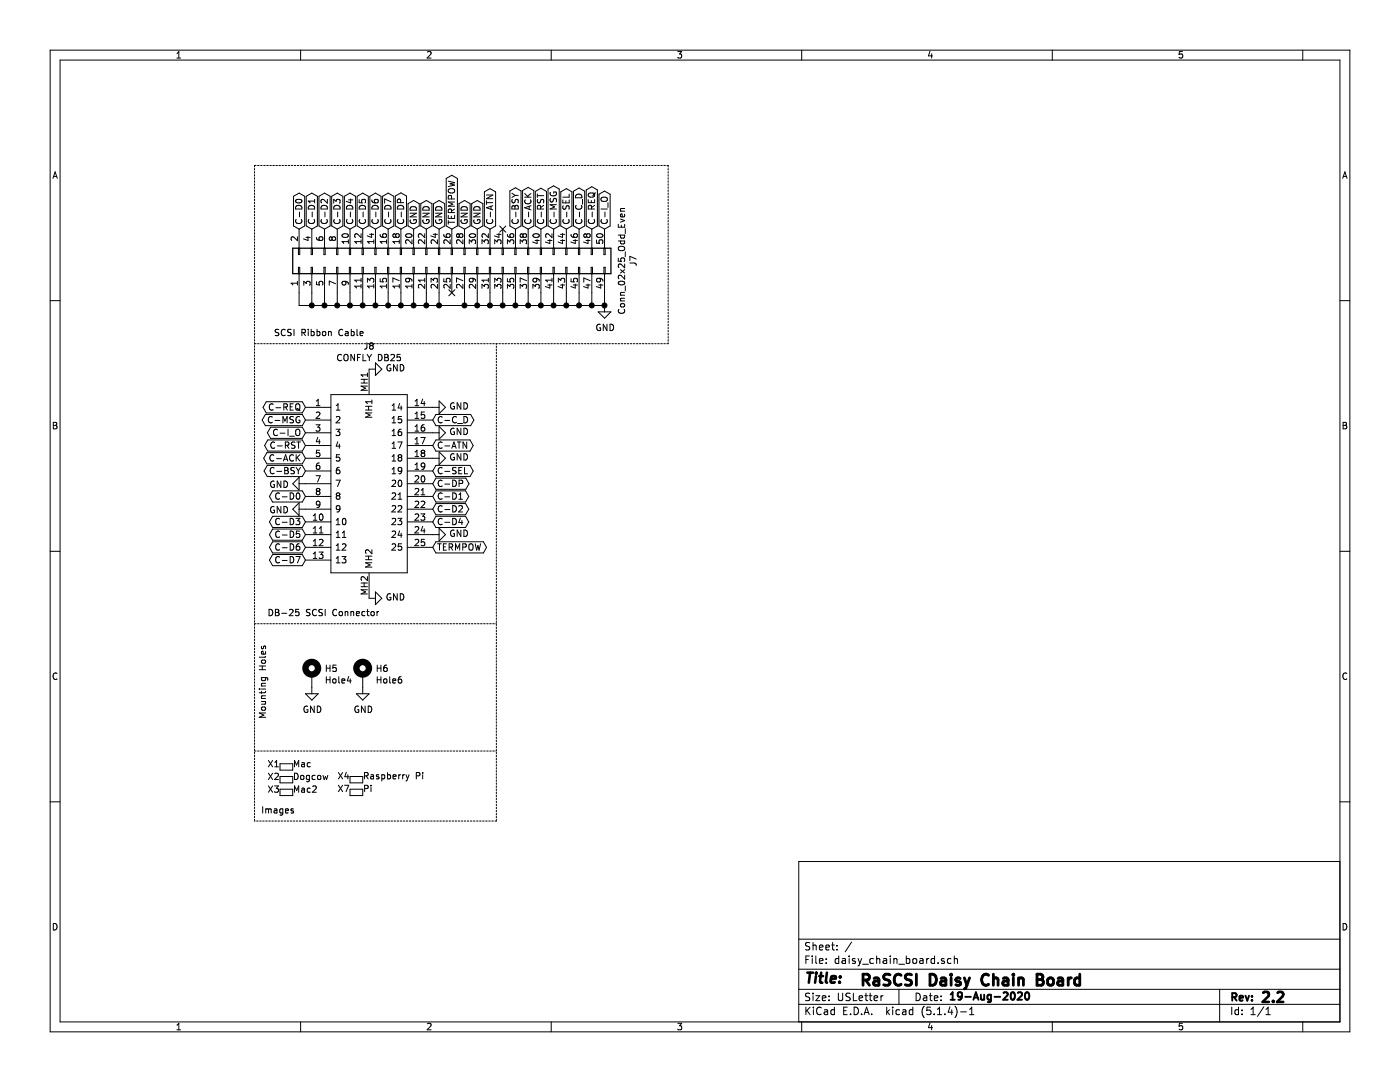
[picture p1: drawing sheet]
EESchema Schematic File Version 4
EELAYER 30 0
EELAYER END
$Descr USLetter 11000 8500
encoding utf-8
Sheet 1 1
Title ""
Date ""
Rev ""
Comp ""
Comment1 ""
Comment2 ""
Comment3 ""
Comment4 ""
$EndDescr
$Comp
L Connector_Generic:Conn_02x25_Odd_Even J7
U 1 1
P 3550 2100
F 0 "J7" H 3600 675 50  0000 C CNN
F 1 "Conn_02x25_Odd_Even" H 3600 766 50  0000 C CNN
F 2 "Connector_PinSocket_2.54mm:PinSocket_2x25_P2.54mm_Vertical" H 3550 2100 50  0001 C CNN
F 3 "~" H 3550 2100 50  0001 C CNN
F 4 "C40024" H 3550 2100 50  0001 C CNN "LCSC"
	1    3550 2100
	0    -1   -1   0   
$EndComp
Wire Wire Line
	2350 2400 2350 2300
Wire Wire Line
	2350 2400 2450 2400
Wire Wire Line
	2450 2400 2450 2300
Wire Wire Line
	2450 2400 2550 2400
Wire Wire Line
	2550 2400 2550 2300
Connection ~ 2450 2400
Wire Wire Line
	2550 2400 2650 2400
Wire Wire Line
	2650 2400 2650 2300
Connection ~ 2550 2400
Wire Wire Line
	2650 2400 2750 2400
Wire Wire Line
	2750 2400 2750 2300
Connection ~ 2650 2400
Wire Wire Line
	2750 2400 2850 2400
Wire Wire Line
	2850 2400 2850 2300
Connection ~ 2750 2400
Wire Wire Line
	2850 2400 2950 2400
Wire Wire Line
	2950 2400 2950 2300
Connection ~ 2850 2400
Wire Wire Line
	2950 2400 3050 2400
Wire Wire Line
	3050 2400 3050 2300
Connection ~ 2950 2400
Wire Wire Line
	3050 2400 3150 2400
Wire Wire Line
	3150 2400 3150 2300
Connection ~ 3050 2400
Wire Wire Line
	3150 2400 3250 2400
Wire Wire Line
	3250 2400 3250 2300
Connection ~ 3150 2400
Wire Wire Line
	3250 2400 3350 2400
Wire Wire Line
	3350 2400 3350 2300
Connection ~ 3250 2400
Wire Wire Line
	3350 2400 3450 2400
Wire Wire Line
	3450 2400 3450 2300
Connection ~ 3350 2400
Wire Wire Line
	3450 2400 3650 2400
Wire Wire Line
	3650 2400 3650 2300
Connection ~ 3450 2400
Wire Wire Line
	3650 2400 3750 2400
Wire Wire Line
	3750 2400 3750 2300
Connection ~ 3650 2400
Wire Wire Line
	3750 2400 3850 2400
Wire Wire Line
	3850 2400 3850 2300
Connection ~ 3750 2400
Wire Wire Line
	3850 2400 3950 2400
Wire Wire Line
	3950 2400 3950 2300
Connection ~ 3850 2400
Wire Wire Line
	3950 2400 4050 2400
Wire Wire Line
	4050 2400 4050 2300
Connection ~ 3950 2400
Wire Wire Line
	4050 2400 4150 2400
Wire Wire Line
	4150 2400 4150 2300
Connection ~ 4050 2400
Wire Wire Line
	4150 2400 4250 2400
Wire Wire Line
	4250 2400 4250 2300
Connection ~ 4150 2400
Wire Wire Line
	4250 2400 4350 2400
Wire Wire Line
	4350 2400 4350 2300
Connection ~ 4250 2400
Wire Wire Line
	4350 2400 4450 2400
Wire Wire Line
	4450 2400 4450 2300
Connection ~ 4350 2400
Wire Wire Line
	4450 2400 4550 2400
Wire Wire Line
	4550 2400 4550 2300
Connection ~ 4450 2400
Wire Wire Line
	4550 2400 4650 2400
Wire Wire Line
	4650 2400 4650 2300
Connection ~ 4550 2400
Wire Wire Line
	4650 2400 4750 2400
Wire Wire Line
	4750 2400 4750 2300
Connection ~ 4650 2400
Text GLabel 2350 1800 1    50   BiDi ~ 0
C-D0
Text GLabel 2450 1800 1    50   BiDi ~ 0
C-D1
Text GLabel 2550 1800 1    50   BiDi ~ 0
C-D2
Text GLabel 2650 1800 1    50   BiDi ~ 0
C-D3
Text GLabel 2750 1800 1    50   BiDi ~ 0
C-D4
Text GLabel 2850 1800 1    50   BiDi ~ 0
C-D5
Text GLabel 2950 1800 1    50   BiDi ~ 0
C-D6
Text GLabel 3050 1800 1    50   BiDi ~ 0
C-D7
Text GLabel 3150 1800 1    50   BiDi ~ 0
C-DP
Text GLabel 3250 1800 1    50   BiDi ~ 0
GND
Text GLabel 3350 1800 1    50   BiDi ~ 0
GND
Text GLabel 3450 1800 1    50   BiDi ~ 0
GND
Text GLabel 3650 1800 1    50   BiDi ~ 0
GND
Text GLabel 3750 1800 1    50   BiDi ~ 0
GND
Text GLabel 3850 1800 1    50   BiDi ~ 0
C-ATN
Text GLabel 4050 1800 1    50   BiDi ~ 0
C-BSY
Text GLabel 4150 1800 1    50   BiDi ~ 0
C-ACK
Text GLabel 4250 1800 1    50   BiDi ~ 0
C-RST
Text GLabel 4350 1800 1    50   BiDi ~ 0
C-MSG
Text GLabel 4450 1800 1    50   BiDi ~ 0
C-SEL
Text GLabel 4550 1800 1    50   BiDi ~ 0
C-C_D
Text GLabel 4650 1800 1    50   BiDi ~ 0
C-REQ
Text GLabel 4750 1800 1    50   BiDi ~ 0
C-I_O
NoConn ~ 3550 2300
NoConn ~ 3950 1800
Wire Notes Line
	2000 4900 3900 4900
Wire Notes Line
	3900 6450 3900 2700
Text Notes 2100 4850 0    50   ~ 0
DB-25 SCSI Connector
Text Notes 2150 2650 0    50   ~ 0
SCSI Ribbon Cable
Wire Notes Line
	2000 1300 5250 1300
$Comp
L power:GND #PWR015
U 1 1
P 4750 2400
F 0 "#PWR015" H 4750 2150 50  0001 C CNN
F 1 "GND" H 4755 2227 50  0000 C CNN
F 2 "" H 4750 2400 50  0001 C CNN
F 3 "" H 4750 2400 50  0001 C CNN
	1    4750 2400
	1    0    0    -1  
$EndComp
Connection ~ 4750 2400
Text GLabel 2400 3900 0    50   BiDi ~ 0
C-D0
Text GLabel 3400 3900 2    50   BiDi ~ 0
C-D1
Text GLabel 3400 4000 2    50   BiDi ~ 0
C-D2
Text GLabel 2400 4100 0    50   BiDi ~ 0
C-D3
Text GLabel 3400 4100 2    50   BiDi ~ 0
C-D4
Text GLabel 2400 4200 0    50   BiDi ~ 0
C-D5
Text GLabel 2400 4300 0    50   BiDi ~ 0
C-D6
Text GLabel 2400 4400 0    50   BiDi ~ 0
C-D7
Text GLabel 3400 3800 2    50   BiDi ~ 0
C-DP
Text GLabel 3400 3500 2    50   BiDi ~ 0
C-ATN
Text GLabel 2400 3700 0    50   BiDi ~ 0
C-BSY
Text GLabel 2400 3600 0    50   BiDi ~ 0
C-ACK
Text GLabel 2400 3500 0    50   BiDi ~ 0
C-RST
Text GLabel 2400 3300 0    50   BiDi ~ 0
C-MSG
Text GLabel 3400 3700 2    50   BiDi ~ 0
C-SEL
Text GLabel 3400 3300 2    50   BiDi ~ 0
C-C_D
Text GLabel 2400 3200 0    50   BiDi ~ 0
C-REQ
Text GLabel 2400 3400 0    50   BiDi ~ 0
C-I_O
Text GLabel 3400 4300 2    50   BiDi ~ 0
TERMPOW
$Comp
L power:GND #PWR039
U 1 1
P 2900 4700
F 0 "#PWR039" H 2900 4450 50  0001 C CNN
F 1 "GND" V 2905 4572 50  0000 R CNN
F 2 "" H 2900 4700 50  0001 C CNN
F 3 "" H 2900 4700 50  0001 C CNN
	1    2900 4700
	0    -1   -1   0   
$EndComp
$Comp
L power:GND #PWR042
U 1 1
P 3400 3200
F 0 "#PWR042" H 3400 2950 50  0001 C CNN
F 1 "GND" V 3405 3072 50  0000 R CNN
F 2 "" H 3400 3200 50  0001 C CNN
F 3 "" H 3400 3200 50  0001 C CNN
	1    3400 3200
	0    -1   -1   0   
$EndComp
$Comp
L power:GND #PWR043
U 1 1
P 3400 3400
F 0 "#PWR043" H 3400 3150 50  0001 C CNN
F 1 "GND" V 3405 3272 50  0000 R CNN
F 2 "" H 3400 3400 50  0001 C CNN
F 3 "" H 3400 3400 50  0001 C CNN
	1    3400 3400
	0    -1   -1   0   
$EndComp
$Comp
L power:GND #PWR044
U 1 1
P 3400 3600
F 0 "#PWR044" H 3400 3350 50  0001 C CNN
F 1 "GND" V 3405 3472 50  0000 R CNN
F 2 "" H 3400 3600 50  0001 C CNN
F 3 "" H 3400 3600 50  0001 C CNN
	1    3400 3600
	0    -1   -1   0   
$EndComp
$Comp
L power:GND #PWR035
U 1 1
P 2400 3800
F 0 "#PWR035" H 2400 3550 50  0001 C CNN
F 1 "GND" V 2405 3672 50  0000 R CNN
F 2 "" H 2400 3800 50  0001 C CNN
F 3 "" H 2400 3800 50  0001 C CNN
	1    2400 3800
	0    1    1    0   
$EndComp
$Comp
L power:GND #PWR036
U 1 1
P 2400 4000
F 0 "#PWR036" H 2400 3750 50  0001 C CNN
F 1 "GND" V 2405 3872 50  0000 R CNN
F 2 "" H 2400 4000 50  0001 C CNN
F 3 "" H 2400 4000 50  0001 C CNN
	1    2400 4000
	0    1    1    0   
$EndComp
$Comp
L power:GND #PWR045
U 1 1
P 3400 4200
F 0 "#PWR045" H 3400 3950 50  0001 C CNN
F 1 "GND" V 3405 4072 50  0000 R CNN
F 2 "" H 3400 4200 50  0001 C CNN
F 3 "" H 3400 4200 50  0001 C CNN
	1    3400 4200
	0    -1   -1   0   
$EndComp
$Comp
L power:GND #PWR038
U 1 1
P 2900 2900
F 0 "#PWR038" H 2900 2650 50  0001 C CNN
F 1 "GND" V 2905 2772 50  0000 R CNN
F 2 "" H 2900 2900 50  0001 C CNN
F 3 "" H 2900 2900 50  0001 C CNN
	1    2900 2900
	0    -1   -1   0   
$EndComp
$Comp
L Mechanical:MountingHole_Pad H5
U 1 1
P 2450 5300
F 0 "H5" H 2550 5349 50  0000 L CNN
F 1 "Hole4" H 2550 5258 50  0000 L CNN
F 2 "MountingHole:MountingHole_2.7mm_M2.5_Pad_Via" H 2450 5300 50  0001 C CNN
F 3 "~" H 2450 5300 50  0001 C CNN
	1    2450 5300
	1    0    0    -1  
$EndComp
$Comp
L Mechanical:MountingHole_Pad H6
U 1 1
P 2850 5300
F 0 "H6" H 2950 5349 50  0000 L CNN
F 1 "Hole6" H 2950 5258 50  0000 L CNN
F 2 "MountingHole:MountingHole_2.7mm_M2.5_Pad_Via" H 2850 5300 50  0001 C CNN
F 3 "~" H 2850 5300 50  0001 C CNN
	1    2850 5300
	1    0    0    -1  
$EndComp
$Comp
L SamacSys_Parts:Logo X1
U 1 1
P 2250 6100
F 0 "X1" H 2100 6200 50  0000 L CNN
F 1 "Mac" H 2300 6200 50  0000 L CNN
F 2 "SamacSys_Parts:mac_happy_small" H 2250 6100 50  0001 C CNN
F 3 "" H 2250 6100 50  0001 C CNN
	1    2250 6100
	1    0    0    -1  
$EndComp
$Comp
L SamacSys_Parts:Logo X2
U 1 1
P 2250 6200
F 0 "X2" H 2100 6300 50  0000 L CNN
F 1 "Dogcow" H 2300 6300 50  0000 L CNN
F 2 "SamacSys_Parts:dogcow" H 2250 6200 50  0001 C CNN
F 3 "" H 2250 6200 50  0001 C CNN
	1    2250 6200
	1    0    0    -1  
$EndComp
$Comp
L SamacSys_Parts:Logo X3
U 1 1
P 2250 6300
F 0 "X3" H 2100 6400 50  0000 L CNN
F 1 "Mac2" H 2300 6400 50  0000 L CNN
F 2 "SamacSys_Parts:mac_happy_small" H 2250 6300 50  0001 C CNN
F 3 "SamacSys_Parts:mac_happy_small" H 2250 6300 50  0001 C CNN
	1    2250 6300
	1    0    0    -1  
$EndComp
$Comp
L power:GND #PWR047
U 1 1
P 2850 5400
F 0 "#PWR047" H 2850 5150 50  0001 C CNN
F 1 "GND" H 2855 5227 50  0000 C CNN
F 2 "" H 2850 5400 50  0001 C CNN
F 3 "" H 2850 5400 50  0001 C CNN
	1    2850 5400
	1    0    0    -1  
$EndComp
$Comp
L power:GND #PWR046
U 1 1
P 2450 5400
F 0 "#PWR046" H 2450 5150 50  0001 C CNN
F 1 "GND" H 2455 5227 50  0000 C CNN
F 2 "" H 2450 5400 50  0001 C CNN
F 3 "" H 2450 5400 50  0001 C CNN
	1    2450 5400
	1    0    0    -1  
$EndComp
Wire Notes Line
	2000 5900 3900 5900
Wire Notes Line
	3900 6450 2000 6450
Text Notes 2050 6400 0    50   ~ 0
Images
Text Notes 2100 5650 1    50   ~ 0
Mounting Holes
$Comp
L SamacSys_Parts:Logo X7
U 1 1
P 2800 6150
F 0 "X7" H 2950 6200 50  0000 R CNN
F 1 "Pi" H 2750 6200 50  0000 R CNN
F 2 "SamacSys_Parts:pi_logo" H 2800 6150 50  0001 C CNN
F 3 "" H 2800 6150 50  0001 C CNN
	1    2800 6150
	-1   0    0    1   
$EndComp
$Comp
L SamacSys_Parts:Logo X4
U 1 1
P 2800 6050
F 0 "X4" H 2950 6100 50  0000 R CNN
F 1 "Raspberry Pi" H 2750 6100 50  0000 R CNN
F 2 "SamacSys_Parts:pi_logo" H 2800 6050 50  0001 C CNN
F 3 "" H 2800 6050 50  0001 C CNN
	1    2800 6050
	-1   0    0    1   
$EndComp
$Comp
L SamacSys_Parts:5748901-1 J8
U 1 1
P 2900 2900
F 0 "J8" V 2719 2900 50  0000 C CNN
F 1 "CONFLY DB25" V 2810 2900 50  0000 C CNN
F 2 "SamacSys_Parts:57489011" H 4550 3200 50  0001 L CNN
F 3 "https://componentsearchengine.com/Datasheets/1/L717SDB25PA4CH4F.pdf" H 4550 3100 50  0001 L CNN
F 4 "D-Sub Standard Connectors 25P Size B Stamped Male DSub Contact SD" H 4550 3000 50  0001 L CNN "Description"
F 5 "12.55" H 4550 2900 50  0001 L CNN "Height"
F 6 "523-L717SDB25PA4CH4F" H 4550 2800 50  0001 L CNN "Mouser Part Number"
F 7 "https://www.mouser.com/Search/Refine.aspx?Keyword=523-L717SDB25PA4CH4F" H 4550 2700 50  0001 L CNN "Mouser Price/Stock"
F 8 "Amphenol" H 4550 2600 50  0001 L CNN "Manufacturer_Name"
F 9 "L717SDB25PA4CH4F" H 4550 2500 50  0001 L CNN "Manufacturer_Part_Number"
F 10 "C77838" V 2900 2900 50  0001 C CNN "LCSC"
	1    2900 2900
	0    1    1    0   
$EndComp
Text Notes 6750 7760 0    87   ~ 17
RaSCSI Daisy Chain Board
Text Notes 9900 7890 0    79   ~ 16
2.2
Text Notes 7450 7870 0    59   ~ 12
19-Aug-2020
Wire Notes Line
	2000 2700 5250 2700
Text GLabel 3550 1800 1    50   BiDi ~ 0
TERMPOW
Wire Notes Line
	5250 1300 5250 2700
Wire Notes Line
	2000 1300 2000 6450
$EndSCHEMATC
